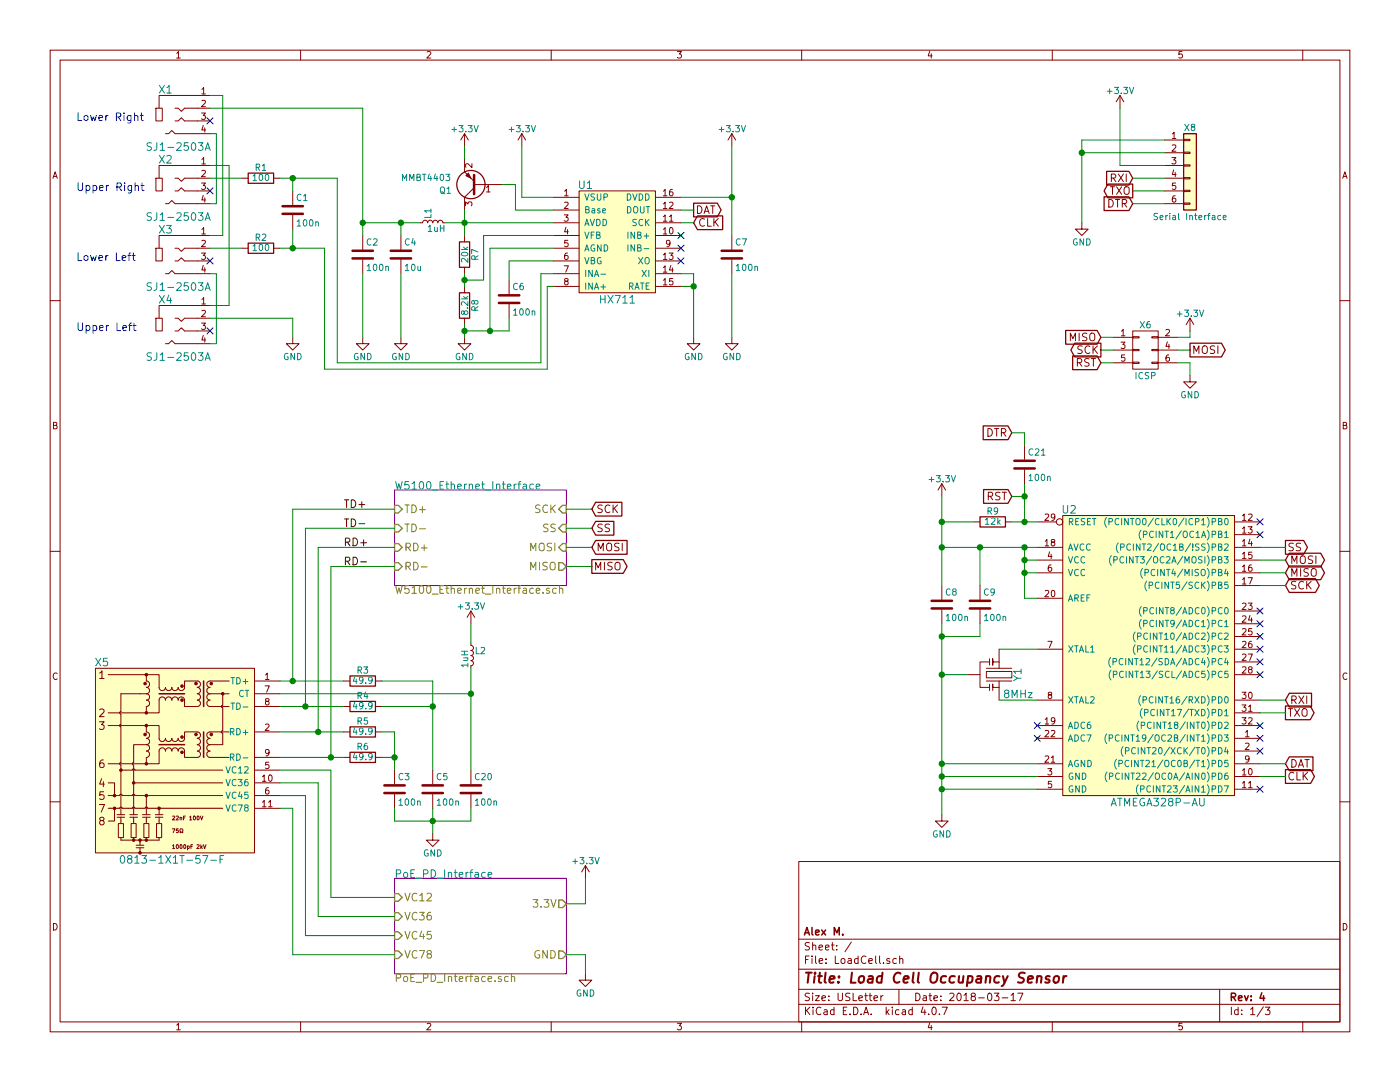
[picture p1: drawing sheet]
EESchema Schematic File Version 2
LIBS:LoadCell-rescue
LIBS:power
LIBS:device
LIBS:transistors
LIBS:conn
LIBS:linear
LIBS:regul
LIBS:74xx
LIBS:cmos4000
LIBS:adc-dac
LIBS:memory
LIBS:xilinx
LIBS:microcontrollers
LIBS:dsp
LIBS:microchip
LIBS:analog_switches
LIBS:motorola
LIBS:texas
LIBS:intel
LIBS:audio
LIBS:interface
LIBS:digital-audio
LIBS:philips
LIBS:display
LIBS:cypress
LIBS:siliconi
LIBS:opto
LIBS:atmel
LIBS:contrib
LIBS:valves
LIBS:AlexComponents
LIBS:LoadCell-cache
EELAYER 25 0
EELAYER END
$Descr USLetter 11000 8500
encoding utf-8
Sheet 1 3
Title "Load Cell Occupancy Sensor"
Date "2018-03-17"
Rev "4"
Comp "Alex M."
Comment1 ""
Comment2 ""
Comment3 ""
Comment4 ""
$EndDescr
$Comp
L C C3
U 1 1
P 3100 6200
F 0 "C3" H 3125 6300 50  0000 L CNN
F 1 "100n" H 3125 6100 50  0000 L CNN
F 2 "Capacitors_SMD:C_0603" H 3138 6050 50  0001 C CNN
F 3 "" H 3100 6200 50  0000 C CNN
F 4 "1276-1005-1-ND" H 3100 6200 60  0001 C CNN "DigiKey Part Number"
	1    3100 6200
	1    0    0    -1  
$EndComp
$Comp
L GND #PWR01
U 1 1
P 3400 6550
F 0 "#PWR01" H 3400 6300 50  0001 C CNN
F 1 "GND" H 3400 6400 50  0000 C CNN
F 2 "" H 3400 6550 50  0000 C CNN
F 3 "" H 3400 6550 50  0000 C CNN
	1    3400 6550
	1    0    0    -1  
$EndComp
$Comp
L +3.3V #PWR02
U 1 1
P 3700 4900
F 0 "#PWR02" H 3700 4750 50  0001 C CNN
F 1 "+3.3V" H 3700 5040 50  0000 C CNN
F 2 "" H 3700 4900 50  0000 C CNN
F 3 "" H 3700 4900 50  0000 C CNN
	1    3700 4900
	1    0    0    -1  
$EndComp
$Comp
L L_Small L2
U 1 1
P 3700 5150
F 0 "L2" H 3730 5190 50  0000 L CNN
F 1 "1uH" V 3650 5050 50  0000 L CNN
F 2 "Capacitors_SMD:C_0603" H 3700 5150 50  0001 C CNN
F 3 "" H 3700 5150 50  0000 C CNN
F 4 "445-3163-1-ND" H 3700 5150 60  0001 C CNN "DigiKey Part Number"
	1    3700 5150
	1    0    0    -1  
$EndComp
$Comp
L 0813-1X1T-57-F X5
U 1 1
P 1350 6050
F 0 "X5" H 800 6900 60  0000 C CNN
F 1 "0813-1X1T-57-F" H 1350 5350 60  0000 C CNN
F 2 "AlexComponents:0813-1X1T-57-F_RJ45-Jack" H 1750 5750 60  0001 C CNN
F 3 "http://belfuse.com/pdfs/0813-1X1T-57-F.pdf" H 1750 5750 60  0001 C CNN
F 4 "507-1421-ND" H 1350 6050 60  0001 C CNN "DigiKey Part Number"
	1    1350 6050
	1    0    0    -1  
$EndComp
$Sheet
S 3100 6900 1350 750 
U 57D5D75D
F0 "PoE_PD_Interface" 60
F1 "PoE_PD_Interface.sch" 60
F2 "VC12" I L 3100 7050 60 
F3 "VC36" I L 3100 7200 60 
F4 "VC45" I L 3100 7350 60 
F5 "VC78" I L 3100 7500 60 
F6 "GND" O R 4450 7500 60 
F7 "3.3V" O R 4450 7100 60 
$EndSheet
$Comp
L GND #PWR03
U 1 1
P 4600 7650
F 0 "#PWR03" H 4600 7400 50  0001 C CNN
F 1 "GND" H 4600 7500 50  0000 C CNN
F 2 "" H 4600 7650 50  0000 C CNN
F 3 "" H 4600 7650 50  0000 C CNN
	1    4600 7650
	1    0    0    -1  
$EndComp
$Comp
L R R6
U 1 1
P 2850 5950
F 0 "R6" V 2930 5950 50  0000 C CNN
F 1 "49.9" V 2850 5950 50  0000 C CNN
F 2 "Resistors_SMD:R_0805" V 2780 5950 50  0001 C CNN
F 3 "" H 2850 5950 50  0000 C CNN
F 4 "RNCP0805FTD49R9CT-ND" V 2850 5950 60  0001 C CNN "DigiKey Part Number"
	1    2850 5950
	0    -1   -1   0   
$EndComp
$Comp
L +3.3V #PWR04
U 1 1
P 4600 6900
F 0 "#PWR04" H 4600 6750 50  0001 C CNN
F 1 "+3.3V" H 4600 7040 50  0000 C CNN
F 2 "" H 4600 6900 50  0000 C CNN
F 3 "" H 4600 6900 50  0000 C CNN
	1    4600 6900
	1    0    0    -1  
$EndComp
$Comp
L ATMEGA328P-AU-RESCUE-LoadCell U2
U 1 1
P 9050 5050
F 0 "U2" H 8400 6100 60  0000 C CNN
F 1 "ATMEGA328P-AU" H 9100 3800 60  0000 C CNN
F 2 "Housings_QFP:TQFP-32_7x7mm_Pitch0.8mm" H 8800 5250 60  0001 C CNN
F 3 "http://www.atmel.com/images/Atmel-8271-8-bit-AVR-Microcontroller-ATmega48A-48PA-88A-88PA-168A-168PA-328-328P_datasheet_Complete.pdf" H 8800 5250 60  0001 C CNN
F 4 "ATMEGA328P-AU-ND" H 8500 6250 60  0001 C CNN "DigiKey Part Number"
	1    9050 5050
	1    0    0    -1  
$EndComp
NoConn ~ 8150 5700
NoConn ~ 8150 5800
$Comp
L Resonator-RESCUE-LoadCell Y1
U 1 1
P 7850 5300
F 0 "Y1" H 7850 5450 60  0000 C CNN
F 1 "8MHz" V 8000 5450 60  0000 C CNN
F 2 "AlexComponents:CERALOCK_CSTCE_Resonator" H 7850 5300 60  0001 C CNN
F 3 "http://www.murata.com/~/media/webrenewal/support/library/catalog/products/timingdevice/ceralock/p16e.ashx" H 7850 5300 60  0001 C CNN
F 4 "490-1195-1-ND" H 7850 5300 60  0001 C CNN "DigiKey Part Number"
	1    7850 5300
	0    1    1    0   
$EndComp
$Comp
L C C5
U 1 1
P 3400 6200
F 0 "C5" H 3425 6300 50  0000 L CNN
F 1 "100n" H 3425 6100 50  0000 L CNN
F 2 "Capacitors_SMD:C_0603" H 3438 6050 50  0001 C CNN
F 3 "" H 3400 6200 50  0000 C CNN
F 4 "1276-1005-1-ND" H 3400 6200 60  0001 C CNN "DigiKey Part Number"
	1    3400 6200
	1    0    0    -1  
$EndComp
$Comp
L R R5
U 1 1
P 2850 5750
F 0 "R5" V 2930 5750 50  0000 C CNN
F 1 "49.9" V 2850 5750 50  0000 C CNN
F 2 "Resistors_SMD:R_0805" V 2780 5750 50  0001 C CNN
F 3 "" H 2850 5750 50  0000 C CNN
F 4 "RNCP0805FTD49R9CT-ND" V 2850 5750 60  0001 C CNN "DigiKey Part Number"
	1    2850 5750
	0    -1   -1   0   
$EndComp
$Comp
L R R4
U 1 1
P 2850 5550
F 0 "R4" V 2930 5550 50  0000 C CNN
F 1 "49.9" V 2850 5550 50  0000 C CNN
F 2 "Resistors_SMD:R_0805" V 2780 5550 50  0001 C CNN
F 3 "" H 2850 5550 50  0000 C CNN
F 4 "RNCP0805FTD49R9CT-ND" V 2850 5550 60  0001 C CNN "DigiKey Part Number"
	1    2850 5550
	0    -1   -1   0   
$EndComp
$Comp
L R R3
U 1 1
P 2850 5350
F 0 "R3" V 2930 5350 50  0000 C CNN
F 1 "49.9" V 2850 5350 50  0000 C CNN
F 2 "Resistors_SMD:R_0805" V 2780 5350 50  0001 C CNN
F 3 "" H 2850 5350 50  0000 C CNN
F 4 "RNCP0805FTD49R9CT-ND" V 2850 5350 60  0001 C CNN "DigiKey Part Number"
	1    2850 5350
	0    -1   -1   0   
$EndComp
$Comp
L C C9
U 1 1
P 7700 4750
F 0 "C9" H 7725 4850 50  0000 L CNN
F 1 "100n" H 7725 4650 50  0000 L CNN
F 2 "Capacitors_SMD:C_0603" H 7738 4600 50  0001 C CNN
F 3 "" H 7700 4750 50  0000 C CNN
F 4 "1276-1005-1-ND" H 7700 4750 60  0001 C CNN "DigiKey Part Number"
	1    7700 4750
	1    0    0    -1  
$EndComp
Text GLabel 4650 4000 2    60   Input ~ 0
SCK
Text GLabel 4650 4150 2    60   Input ~ 0
SS
Text GLabel 4650 4300 2    60   Input ~ 0
MOSI
Text GLabel 4650 4450 2    60   Output ~ 0
MISO
$Comp
L R R9
U 1 1
P 7800 4100
F 0 "R9" V 7880 4100 50  0000 C CNN
F 1 "12k" V 7800 4100 50  0000 C CNN
F 2 "Resistors_SMD:R_0603" V 7730 4100 50  0001 C CNN
F 3 "" H 7800 4100 50  0000 C CNN
F 4 "311-12.0KHRCT-ND" V 7800 4100 60  0001 C CNN "DigiKey Part Number"
F 5 "1%" V 7800 4100 60  0001 C CNN "Tolerance"
	1    7800 4100
	0    -1   -1   0   
$EndComp
$Comp
L C C6
U 1 1
P 4000 2350
F 0 "C6" H 4025 2450 50  0000 L CNN
F 1 "100n" H 4025 2250 50  0000 L CNN
F 2 "Capacitors_SMD:C_0603" H 4038 2200 50  0001 C CNN
F 3 "" H 4000 2350 50  0000 C CNN
F 4 "1276-1005-1-ND" H 4000 2350 60  0001 C CNN "DigiKey Part Number"
	1    4000 2350
	1    0    0    -1  
$EndComp
$Comp
L C C8
U 1 1
P 7400 4750
F 0 "C8" H 7425 4850 50  0000 L CNN
F 1 "100n" H 7425 4650 50  0000 L CNN
F 2 "Capacitors_SMD:C_0603" H 7438 4600 50  0001 C CNN
F 3 "" H 7400 4750 50  0000 C CNN
F 4 "1276-1005-1-ND" H 7400 4750 60  0001 C CNN "DigiKey Part Number"
	1    7400 4750
	1    0    0    -1  
$EndComp
$Comp
L +3.3V #PWR05
U 1 1
P 7400 3900
F 0 "#PWR05" H 7400 3750 50  0001 C CNN
F 1 "+3.3V" H 7400 4040 50  0000 C CNN
F 2 "" H 7400 3900 50  0000 C CNN
F 3 "" H 7400 3900 50  0000 C CNN
	1    7400 3900
	1    0    0    -1  
$EndComp
Text GLabel 7950 3900 0    60   Input ~ 0
RST
$Comp
L GND #PWR06
U 1 1
P 7400 6400
F 0 "#PWR06" H 7400 6150 50  0001 C CNN
F 1 "GND" H 7400 6250 50  0000 C CNN
F 2 "" H 7400 6400 50  0000 C CNN
F 3 "" H 7400 6400 50  0000 C CNN
	1    7400 6400
	1    0    0    -1  
$EndComp
NoConn ~ 9900 4100
NoConn ~ 9900 4200
Text GLabel 10100 4300 2    60   Output ~ 0
SS
Text GLabel 10100 4400 2    60   BiDi ~ 0
MOSI
Text GLabel 10100 4500 2    60   BiDi ~ 0
MISO
Text GLabel 10100 4600 2    60   BiDi ~ 0
SCK
$Comp
L HX711 U1
U 1 1
P 4850 1900
F 0 "U1" H 4600 2350 60  0000 C CNN
F 1 "HX711" H 4850 1450 60  0000 C CNN
F 2 "Housings_SOIC:SOIC-16_3.9x9.9mm_Pitch1.27mm" H 4850 1350 60  0001 C CNN
F 3 "https://www.mouser.com/ds/2/813/hx711_english-1022875.pdf" H 4850 1250 60  0001 C CNN
	1    4850 1900
	1    0    0    -1  
$EndComp
$Comp
L Q_PNP_BEC Q1
U 1 1
P 3750 1450
F 0 "Q1" H 4050 1500 50  0000 R CNN
F 1 "MMBT4403" H 4350 1400 50  0000 R CNN
F 2 "TO_SOT_Packages_SMD:SOT-23" H 3950 1550 50  0001 C CNN
F 3 "http://www.onsemi.com/pub/Collateral/MMBT4403LT1-D.PDF" H 3750 1450 50  0001 C CNN
F 4 "MMBT4403LT3GOSCT-ND" H 3750 1450 60  0001 C CNN "DigiKey Part Number"
	1    3750 1450
	-1   0    0    1   
$EndComp
$Comp
L +3.3V #PWR07
U 1 1
P 4100 1150
F 0 "#PWR07" H 4100 1000 50  0001 C CNN
F 1 "+3.3V" H 4100 1290 50  0000 C CNN
F 2 "" H 4100 1150 50  0000 C CNN
F 3 "" H 4100 1150 50  0000 C CNN
	1    4100 1150
	1    0    0    -1  
$EndComp
$Comp
L +3.3V #PWR08
U 1 1
P 3650 1150
F 0 "#PWR08" H 3650 1000 50  0001 C CNN
F 1 "+3.3V" H 3650 1290 50  0000 C CNN
F 2 "" H 3650 1150 50  0000 C CNN
F 3 "" H 3650 1150 50  0000 C CNN
	1    3650 1150
	1    0    0    -1  
$EndComp
$Comp
L L_Small L1
U 1 1
P 3400 1750
F 0 "L1" H 3430 1790 50  0000 L CNN
F 1 "1uH" V 3350 1650 50  0000 L CNN
F 2 "Capacitors_SMD:C_0603" H 3400 1750 50  0001 C CNN
F 3 "" H 3400 1750 50  0000 C CNN
F 4 "445-3163-1-ND" H 3400 1750 60  0001 C CNN "DigiKey Part Number"
	1    3400 1750
	0    -1   -1   0   
$EndComp
$Comp
L C C2
U 1 1
P 2850 2000
F 0 "C2" H 2875 2100 50  0000 L CNN
F 1 "100n" H 2875 1900 50  0000 L CNN
F 2 "Capacitors_SMD:C_0603" H 2888 1850 50  0001 C CNN
F 3 "" H 2850 2000 50  0000 C CNN
F 4 "1276-1005-1-ND" H 2850 2000 60  0001 C CNN "DigiKey Part Number"
	1    2850 2000
	1    0    0    -1  
$EndComp
$Comp
L R R7
U 1 1
P 3650 2000
F 0 "R7" V 3730 2000 50  0000 C CNN
F 1 "20k" V 3650 2000 50  0000 C CNN
F 2 "Resistors_SMD:R_0603" V 3580 2000 50  0001 C CNN
F 3 "" H 3650 2000 50  0000 C CNN
F 4 "311-20.0KHRCT-ND" V 3650 2000 60  0001 C CNN "DigiKey Part Number"
F 5 "1%" V 3650 2000 60  0001 C CNN "Tolerance"
	1    3650 2000
	1    0    0    -1  
$EndComp
$Comp
L R R8
U 1 1
P 3650 2400
F 0 "R8" V 3730 2400 50  0000 C CNN
F 1 "8.2k" V 3650 2400 50  0000 C CNN
F 2 "Resistors_SMD:R_0603" V 3580 2400 50  0001 C CNN
F 3 "" H 3650 2400 50  0000 C CNN
F 4 "311-8.20KHRCT-ND" V 3650 2400 60  0001 C CNN "DigiKey Part Number"
F 5 "1%" V 3650 2400 60  0001 C CNN "Tolerance"
	1    3650 2400
	1    0    0    -1  
$EndComp
$Comp
L R R1
U 1 1
P 2050 1400
F 0 "R1" V 2130 1400 50  0000 C CNN
F 1 "100" V 2050 1400 50  0000 C CNN
F 2 "Resistors_SMD:R_0603" V 1980 1400 50  0001 C CNN
F 3 "" H 2050 1400 50  0000 C CNN
F 4 "311-100HRCT-ND" V 2050 1400 60  0001 C CNN "DigiKey Part Number"
F 5 "1%" V 2050 1400 60  0001 C CNN "Tolerance"
	1    2050 1400
	0    -1   -1   0   
$EndComp
$Comp
L R R2
U 1 1
P 2050 1950
F 0 "R2" V 2130 1950 50  0000 C CNN
F 1 "100" V 2050 1950 50  0000 C CNN
F 2 "Resistors_SMD:R_0603" V 1980 1950 50  0001 C CNN
F 3 "" H 2050 1950 50  0000 C CNN
F 4 "311-100HRCT-ND" V 2050 1950 60  0001 C CNN "DigiKey Part Number"
F 5 "1%" V 2050 1950 60  0001 C CNN "Tolerance"
	1    2050 1950
	0    -1   -1   0   
$EndComp
$Comp
L C C4
U 1 1
P 3150 2000
F 0 "C4" H 3175 2100 50  0000 L CNN
F 1 "10u" H 3175 1900 50  0000 L CNN
F 2 "Capacitors_SMD:C_0805" H 3188 1850 50  0001 C CNN
F 3 "" H 3150 2000 50  0000 C CNN
F 4 "1276-6456-1-ND" H 3150 2000 60  0001 C CNN "DigiKey Part Number"
	1    3150 2000
	1    0    0    -1  
$EndComp
$Comp
L GND #PWR09
U 1 1
P 3650 2650
F 0 "#PWR09" H 3650 2400 50  0001 C CNN
F 1 "GND" H 3650 2500 50  0000 C CNN
F 2 "" H 3650 2650 50  0000 C CNN
F 3 "" H 3650 2650 50  0000 C CNN
	1    3650 2650
	1    0    0    -1  
$EndComp
$Comp
L GND #PWR010
U 1 1
P 3150 2650
F 0 "#PWR010" H 3150 2400 50  0001 C CNN
F 1 "GND" H 3150 2500 50  0000 C CNN
F 2 "" H 3150 2650 50  0000 C CNN
F 3 "" H 3150 2650 50  0000 C CNN
	1    3150 2650
	1    0    0    -1  
$EndComp
$Comp
L GND #PWR011
U 1 1
P 2850 2650
F 0 "#PWR011" H 2850 2400 50  0001 C CNN
F 1 "GND" H 2850 2500 50  0000 C CNN
F 2 "" H 2850 2650 50  0000 C CNN
F 3 "" H 2850 2650 50  0000 C CNN
	1    2850 2650
	1    0    0    -1  
$EndComp
$Comp
L C C1
U 1 1
P 2300 1650
F 0 "C1" H 2325 1750 50  0000 L CNN
F 1 "100n" H 2325 1550 50  0000 L CNN
F 2 "Capacitors_SMD:C_0603" H 2338 1500 50  0001 C CNN
F 3 "" H 2300 1650 50  0000 C CNN
F 4 "1276-1005-1-ND" H 2300 1650 60  0001 C CNN "DigiKey Part Number"
	1    2300 1650
	1    0    0    -1  
$EndComp
Wire Wire Line
	3000 5950 3100 5950
Wire Wire Line
	3100 5750 3100 6050
Wire Wire Line
	3100 5750 3000 5750
Connection ~ 3100 5950
Wire Wire Line
	3000 5350 3400 5350
Wire Wire Line
	3100 6350 3100 6450
Wire Wire Line
	2600 7050 3100 7050
Wire Wire Line
	2500 7200 3100 7200
Wire Wire Line
	2400 7350 3100 7350
Wire Wire Line
	2300 7500 3100 7500
Wire Wire Line
	4450 7500 4600 7500
Wire Wire Line
	4600 7500 4600 7650
Connection ~ 2300 5350
Connection ~ 2400 5550
Connection ~ 2500 5750
Connection ~ 2600 5950
Wire Wire Line
	2200 5350 2700 5350
Wire Wire Line
	2200 5550 2700 5550
Wire Wire Line
	2200 5750 2700 5750
Wire Wire Line
	2200 5950 2700 5950
Wire Wire Line
	2600 7050 2600 6050
Wire Wire Line
	2600 6050 2200 6050
Wire Wire Line
	2500 7200 2500 6150
Wire Wire Line
	2500 6150 2200 6150
Wire Wire Line
	2400 7350 2400 6250
Wire Wire Line
	2400 6250 2200 6250
Wire Wire Line
	2300 7500 2300 6350
Wire Wire Line
	2300 6350 2200 6350
Wire Wire Line
	3000 5550 3400 5550
Connection ~ 3400 5550
Wire Wire Line
	3100 6450 3700 6450
Wire Wire Line
	3400 6350 3400 6550
Connection ~ 3400 6450
Wire Wire Line
	4600 6900 4600 7100
Wire Wire Line
	4600 7100 4450 7100
Wire Wire Line
	2300 4000 2300 5350
Wire Wire Line
	2500 4300 2500 5750
Wire Wire Line
	2600 4450 2600 5950
Wire Wire Line
	2400 4150 2400 5550
Wire Wire Line
	8150 5500 7850 5500
Wire Wire Line
	7850 5100 8150 5100
Wire Wire Line
	7950 4100 8150 4100
Wire Wire Line
	8050 4700 8150 4700
Wire Wire Line
	8050 4300 8050 4700
Wire Wire Line
	7400 4300 8150 4300
Wire Wire Line
	8150 4400 8050 4400
Connection ~ 8050 4400
Wire Wire Line
	8150 4500 8050 4500
Connection ~ 8050 4500
Wire Wire Line
	7650 4100 7400 4100
Wire Wire Line
	7400 3900 7400 4600
Wire Wire Line
	7400 5300 7600 5300
Wire Wire Line
	7400 4900 7400 6400
Wire Wire Line
	7700 4900 7700 5000
Wire Wire Line
	7700 5000 7400 5000
Connection ~ 7400 5000
Wire Wire Line
	7700 4600 7700 4300
Connection ~ 8050 4300
Connection ~ 7400 4300
Connection ~ 7700 4300
Connection ~ 7400 4100
Wire Wire Line
	7950 3900 8050 3900
Wire Wire Line
	8050 3800 8050 4100
Connection ~ 8050 4100
Wire Wire Line
	7400 6000 8150 6000
Connection ~ 7400 5300
Wire Wire Line
	7400 6100 8150 6100
Connection ~ 7400 6000
Wire Wire Line
	7400 6200 8150 6200
Connection ~ 7400 6100
Connection ~ 7400 6200
Wire Wire Line
	9900 4300 10100 4300
Wire Wire Line
	9900 4400 10100 4400
Wire Wire Line
	9900 4500 10100 4500
Wire Wire Line
	9900 4600 10100 4600
Wire Wire Line
	4100 1550 4350 1550
Wire Wire Line
	4100 1550 4100 1150
Wire Wire Line
	4050 1650 4350 1650
Wire Wire Line
	4050 1650 4050 1450
Wire Wire Line
	4050 1450 3950 1450
Wire Wire Line
	3500 1750 4350 1750
Wire Wire Line
	3650 1650 3650 1850
Wire Wire Line
	3650 1250 3650 1150
Wire Wire Line
	2850 1750 3300 1750
Wire Wire Line
	3150 1750 3150 1850
Wire Wire Line
	2850 850  2850 1850
Connection ~ 3150 1750
Connection ~ 3650 1750
Wire Wire Line
	3800 1850 4350 1850
Wire Wire Line
	3800 1850 3800 2200
Wire Wire Line
	3800 2200 3650 2200
Wire Wire Line
	3650 2150 3650 2250
Connection ~ 3650 2200
Wire Wire Line
	3650 2550 3650 2650
Connection ~ 3650 2600
Wire Wire Line
	2850 2150 2850 2650
Wire Wire Line
	3150 2650 3150 2150
Wire Wire Line
	3850 1950 4350 1950
Wire Wire Line
	3850 1950 3850 2600
Wire Wire Line
	3650 2600 4000 2600
Wire Wire Line
	4000 2600 4000 2500
Connection ~ 3850 2600
Wire Wire Line
	4000 2200 4000 2050
Wire Wire Line
	4000 2050 4350 2050
Connection ~ 2850 1750
NoConn ~ 5350 1850
NoConn ~ 5350 1950
NoConn ~ 5350 2050
$Comp
L SJ1-2503A X4
U 1 1
P 1300 2550
F 0 "X4" H 1300 2750 60  0000 C CNN
F 1 "SJ1-2503A" H 1400 2300 60  0000 C CNN
F 2 "AlexComponents:SJ1-2503A" H 1100 1900 60  0001 L CNN
F 3 "http://www.cui.com/product/resource/sj1-2503a.pdf" H 1100 2000 60  0001 L CNN
F 4 "CP1-2503A-ND" H 1100 2100 60  0001 L CNN "DigiKey Part Number"
	1    1300 2550
	1    0    0    -1  
$EndComp
$Comp
L SJ1-2503A X2
U 1 1
P 1300 1450
F 0 "X2" H 1300 1650 60  0000 C CNN
F 1 "SJ1-2503A" H 1400 1200 60  0000 C CNN
F 2 "AlexComponents:SJ1-2503A" H 1100 800 60  0001 L CNN
F 3 "http://www.cui.com/product/resource/sj1-2503a.pdf" H 1100 900 60  0001 L CNN
F 4 "CP1-2503A-ND" H 1100 1000 60  0001 L CNN "DigiKey Part Number"
	1    1300 1450
	1    0    0    -1  
$EndComp
$Comp
L SJ1-2503A X3
U 1 1
P 1300 2000
F 0 "X3" H 1300 2200 60  0000 C CNN
F 1 "SJ1-2503A" H 1400 1750 60  0000 C CNN
F 2 "AlexComponents:SJ1-2503A" H 1100 1350 60  0001 L CNN
F 3 "http://www.cui.com/product/resource/sj1-2503a.pdf" H 1100 1450 60  0001 L CNN
F 4 "CP1-2503A-ND" H 1100 1550 60  0001 L CNN "DigiKey Part Number"
	1    1300 2000
	1    0    0    -1  
$EndComp
$Comp
L SJ1-2503A X1
U 1 1
P 1300 900
F 0 "X1" H 1300 1100 60  0000 C CNN
F 1 "SJ1-2503A" H 1400 650 60  0000 C CNN
F 2 "AlexComponents:SJ1-2503A" H 1100 250 60  0001 L CNN
F 3 "http://www.cui.com/product/resource/sj1-2503a.pdf" H 1100 350 60  0001 L CNN
F 4 "CP1-2503A-ND" H 1100 450 60  0001 L CNN "DigiKey Part Number"
	1    1300 900 
	1    0    0    -1  
$EndComp
Wire Wire Line
	1650 1600 1700 1600
Wire Wire Line
	1700 1600 1700 1050
Wire Wire Line
	1700 1050 1650 1050
Wire Wire Line
	1650 2700 1700 2700
Wire Wire Line
	1700 2700 1700 2150
Wire Wire Line
	1700 2150 1650 2150
Text Notes 600  2600 0    60   ~ 0
Upper Left
Text Notes 600  950  0    60   ~ 0
Lower Right
Text Notes 600  1500 0    60   ~ 0
Upper Right
Text Notes 600  2050 0    60   ~ 0
Lower Left
Wire Wire Line
	1650 1400 1900 1400
Wire Wire Line
	1650 1950 1900 1950
Wire Wire Line
	2200 1400 2650 1400
Wire Wire Line
	2300 1400 2300 1500
Wire Wire Line
	2200 1950 2550 1950
Wire Wire Line
	2300 1950 2300 1800
$Comp
L GND #PWR012
U 1 1
P 2300 2650
F 0 "#PWR012" H 2300 2400 50  0001 C CNN
F 1 "GND" H 2300 2500 50  0000 C CNN
F 2 "" H 2300 2650 50  0000 C CNN
F 3 "" H 2300 2650 50  0000 C CNN
	1    2300 2650
	1    0    0    -1  
$EndComp
Wire Wire Line
	1650 2500 2300 2500
Wire Wire Line
	2300 2500 2300 2650
Wire Wire Line
	1650 850  2850 850 
Wire Wire Line
	4350 2150 4250 2150
Wire Wire Line
	4250 2150 4250 2850
Wire Wire Line
	4250 2850 2650 2850
Wire Wire Line
	2650 2850 2650 1400
Connection ~ 2300 1400
Wire Wire Line
	4350 2250 4300 2250
Wire Wire Line
	4300 2250 4300 2900
Wire Wire Line
	4300 2900 2550 2900
Wire Wire Line
	2550 2900 2550 1950
Connection ~ 2300 1950
$Comp
L +3.3V #PWR013
U 1 1
P 5750 1150
F 0 "#PWR013" H 5750 1000 50  0001 C CNN
F 1 "+3.3V" H 5750 1290 50  0000 C CNN
F 2 "" H 5750 1150 50  0000 C CNN
F 3 "" H 5750 1150 50  0000 C CNN
	1    5750 1150
	1    0    0    -1  
$EndComp
Text GLabel 5450 1750 2    60   Input ~ 0
CLK
Text GLabel 5450 1650 2    60   Output ~ 0
DAT
$Comp
L C C7
U 1 1
P 5750 2000
F 0 "C7" H 5775 2100 50  0000 L CNN
F 1 "100n" H 5775 1900 50  0000 L CNN
F 2 "Capacitors_SMD:C_0603" H 5788 1850 50  0001 C CNN
F 3 "" H 5750 2000 50  0000 C CNN
F 4 "1276-1005-1-ND" H 5750 2000 60  0001 C CNN "DigiKey Part Number"
	1    5750 2000
	1    0    0    -1  
$EndComp
Connection ~ 5750 1550
$Comp
L GND #PWR014
U 1 1
P 5450 2650
F 0 "#PWR014" H 5450 2400 50  0001 C CNN
F 1 "GND" H 5450 2500 50  0000 C CNN
F 2 "" H 5450 2650 50  0000 C CNN
F 3 "" H 5450 2650 50  0000 C CNN
	1    5450 2650
	1    0    0    -1  
$EndComp
Wire Wire Line
	5350 2150 5450 2150
Wire Wire Line
	5450 2150 5450 2650
Wire Wire Line
	5350 2250 5450 2250
Connection ~ 5450 2250
$Comp
L GND #PWR015
U 1 1
P 5750 2650
F 0 "#PWR015" H 5750 2400 50  0001 C CNN
F 1 "GND" H 5750 2500 50  0000 C CNN
F 2 "" H 5750 2650 50  0000 C CNN
F 3 "" H 5750 2650 50  0000 C CNN
	1    5750 2650
	1    0    0    -1  
$EndComp
Wire Wire Line
	5750 1150 5750 1850
Wire Wire Line
	5750 2150 5750 2650
Wire Wire Line
	5350 1650 5450 1650
Wire Wire Line
	5350 1750 5450 1750
Text GLabel 10100 6000 2    60   Input ~ 0
DAT
Text GLabel 10100 6100 2    60   Output ~ 0
CLK
Wire Wire Line
	5350 1550 5750 1550
$Comp
L CONN_02X03 X6
U 1 1
P 9000 2750
F 0 "X6" H 9000 2950 50  0000 C CNN
F 1 "ICSP" H 9000 2550 50  0000 C CNN
F 2 "Pin_Headers:Pin_Header_Straight_2x03_Pitch2.54mm" H 9000 1550 50  0001 C CNN
F 3 "" H 9000 1550 50  0000 C CNN
	1    9000 2750
	1    0    0    -1  
$EndComp
Text GLabel 8650 2650 0    60   Input ~ 0
MISO
Wire Wire Line
	8650 2650 8750 2650
Text GLabel 9350 2750 2    60   Output ~ 0
MOSI
Wire Wire Line
	9250 2750 9350 2750
Text GLabel 8650 2750 0    60   Output ~ 0
SCK
Wire Wire Line
	8650 2750 8750 2750
Text GLabel 8650 2850 0    60   Input ~ 0
RST
Wire Wire Line
	8650 2850 8750 2850
$Comp
L GND #PWR016
U 1 1
P 9350 2950
F 0 "#PWR016" H 9350 2700 50  0001 C CNN
F 1 "GND" H 9350 2800 50  0000 C CNN
F 2 "" H 9350 2950 50  0000 C CNN
F 3 "" H 9350 2950 50  0000 C CNN
	1    9350 2950
	1    0    0    -1  
$EndComp
$Comp
L +3.3V #PWR017
U 1 1
P 9350 2600
F 0 "#PWR017" H 9350 2450 50  0001 C CNN
F 1 "+3.3V" H 9350 2740 50  0000 C CNN
F 2 "" H 9350 2600 50  0000 C CNN
F 3 "" H 9350 2600 50  0000 C CNN
	1    9350 2600
	1    0    0    -1  
$EndComp
Wire Wire Line
	9250 2650 9350 2650
Wire Wire Line
	9350 2650 9350 2600
Wire Wire Line
	9250 2850 9350 2850
Wire Wire Line
	9350 2850 9350 2950
$Sheet
S 3100 3850 1350 750 
U 5A3B29AF
F0 "W5100_Ethernet_Interface" 60
F1 "W5100_Ethernet_Interface.sch" 60
F2 "RD+" I L 3100 4300 60 
F3 "RD-" I L 3100 4450 60 
F4 "SCK" I R 4450 4000 60 
F5 "SS" I R 4450 4150 60 
F6 "MOSI" I R 4450 4300 60 
F7 "MISO" O R 4450 4450 60 
F8 "TD+" I L 3100 4000 60 
F9 "TD-" I L 3100 4150 60 
$EndSheet
Wire Wire Line
	4450 4450 4650 4450
Wire Wire Line
	4450 4300 4650 4300
Wire Wire Line
	4450 4150 4650 4150
Wire Wire Line
	4450 4000 4650 4000
Wire Wire Line
	3100 4000 2300 4000
Wire Wire Line
	2600 4450 3100 4450
Wire Wire Line
	2500 4300 3100 4300
Wire Wire Line
	2400 4150 3100 4150
Wire Wire Line
	3400 5350 3400 6050
$Comp
L C C20
U 1 1
P 3700 6200
F 0 "C20" H 3725 6300 50  0000 L CNN
F 1 "100n" H 3725 6100 50  0000 L CNN
F 2 "Capacitors_SMD:C_0603" H 3738 6050 50  0001 C CNN
F 3 "" H 3700 6200 50  0000 C CNN
F 4 "1276-1005-1-ND" H 3700 6200 60  0001 C CNN "DigiKey Part Number"
	1    3700 6200
	1    0    0    -1  
$EndComp
Wire Wire Line
	3700 6450 3700 6350
Wire Wire Line
	2200 5450 3700 5450
Wire Wire Line
	3700 5250 3700 6050
Connection ~ 3700 5450
Wire Wire Line
	3700 5050 3700 4900
Text Label 2700 4000 0    60   ~ 0
TD+
Text Label 2700 4150 0    60   ~ 0
TD-
Text Label 2700 4300 0    60   ~ 0
RD+
Text Label 2700 4450 0    60   ~ 0
RD-
$Comp
L Conn_01x06 X8
U 1 1
P 9350 1300
F 0 "X8" H 9350 1600 50  0000 C CNN
F 1 "Serial Interface" H 9350 900 50  0000 C CNN
F 2 "Pin_Headers:Pin_Header_Angled_1x06_Pitch2.54mm" H 9350 1300 50  0001 C CNN
F 3 "" H 9350 1300 50  0001 C CNN
	1    9350 1300
	1    0    0    -1  
$EndComp
Text GLabel 8900 1400 0    60   Input ~ 0
RXI
Wire Wire Line
	8900 1400 9150 1400
Text GLabel 8900 1500 0    60   Output ~ 0
TXO
Wire Wire Line
	8900 1500 9150 1500
Text GLabel 8900 1600 0    60   Input ~ 0
DTR
Wire Wire Line
	8900 1600 9150 1600
Text GLabel 10100 5500 2    60   Input ~ 0
RXI
Wire Wire Line
	9900 5500 10100 5500
Text GLabel 10100 5600 2    60   Output ~ 0
TXO
Wire Wire Line
	9900 5600 10100 5600
NoConn ~ 9900 5700
NoConn ~ 9900 6200
NoConn ~ 9900 5300
NoConn ~ 9900 5200
NoConn ~ 9900 5100
NoConn ~ 9900 5000
NoConn ~ 9900 4900
NoConn ~ 9900 4800
$Comp
L +3.3V #PWR018
U 1 1
P 8800 850
F 0 "#PWR018" H 8800 700 50  0001 C CNN
F 1 "+3.3V" H 8800 990 50  0000 C CNN
F 2 "" H 8800 850 50  0000 C CNN
F 3 "" H 8800 850 50  0000 C CNN
	1    8800 850 
	1    0    0    -1  
$EndComp
Wire Wire Line
	9150 1300 8800 1300
Wire Wire Line
	8800 1300 8800 850 
$Comp
L GND #PWR019
U 1 1
P 8500 1750
F 0 "#PWR019" H 8500 1500 50  0001 C CNN
F 1 "GND" H 8500 1600 50  0000 C CNN
F 2 "" H 8500 1750 50  0000 C CNN
F 3 "" H 8500 1750 50  0000 C CNN
	1    8500 1750
	1    0    0    -1  
$EndComp
Wire Wire Line
	9150 1200 8500 1200
Wire Wire Line
	9150 1100 8500 1100
Connection ~ 8500 1200
$Comp
L C C21
U 1 1
P 8050 3650
F 0 "C21" H 8075 3750 50  0000 L CNN
F 1 "100n" H 8075 3550 50  0000 L CNN
F 2 "Capacitors_SMD:C_0603" H 8088 3500 50  0001 C CNN
F 3 "" H 8050 3650 50  0000 C CNN
F 4 "1276-1005-1-ND" H 8050 3650 60  0001 C CNN "DigiKey Part Number"
	1    8050 3650
	1    0    0    -1  
$EndComp
Wire Wire Line
	8500 1100 8500 1750
Text GLabel 7950 3400 0    60   Input ~ 0
DTR
Wire Wire Line
	8050 3400 8050 3500
Connection ~ 8050 3900
Wire Wire Line
	7950 3400 8050 3400
Wire Wire Line
	9900 6000 10100 6000
Wire Wire Line
	9900 6100 10100 6100
NoConn ~ 9900 5900
NoConn ~ 9900 5800
Wire Wire Line
	1650 2400 1800 2400
Wire Wire Line
	1800 2400 1800 1300
Wire Wire Line
	1800 1300 1650 1300
NoConn ~ 1650 1500
NoConn ~ 1650 2600
NoConn ~ 1650 950 
NoConn ~ 1650 2050
Wire Wire Line
	1650 1850 1750 1850
Wire Wire Line
	1750 1850 1750 750 
Wire Wire Line
	1750 750  1650 750 
$EndSCHEMATC
